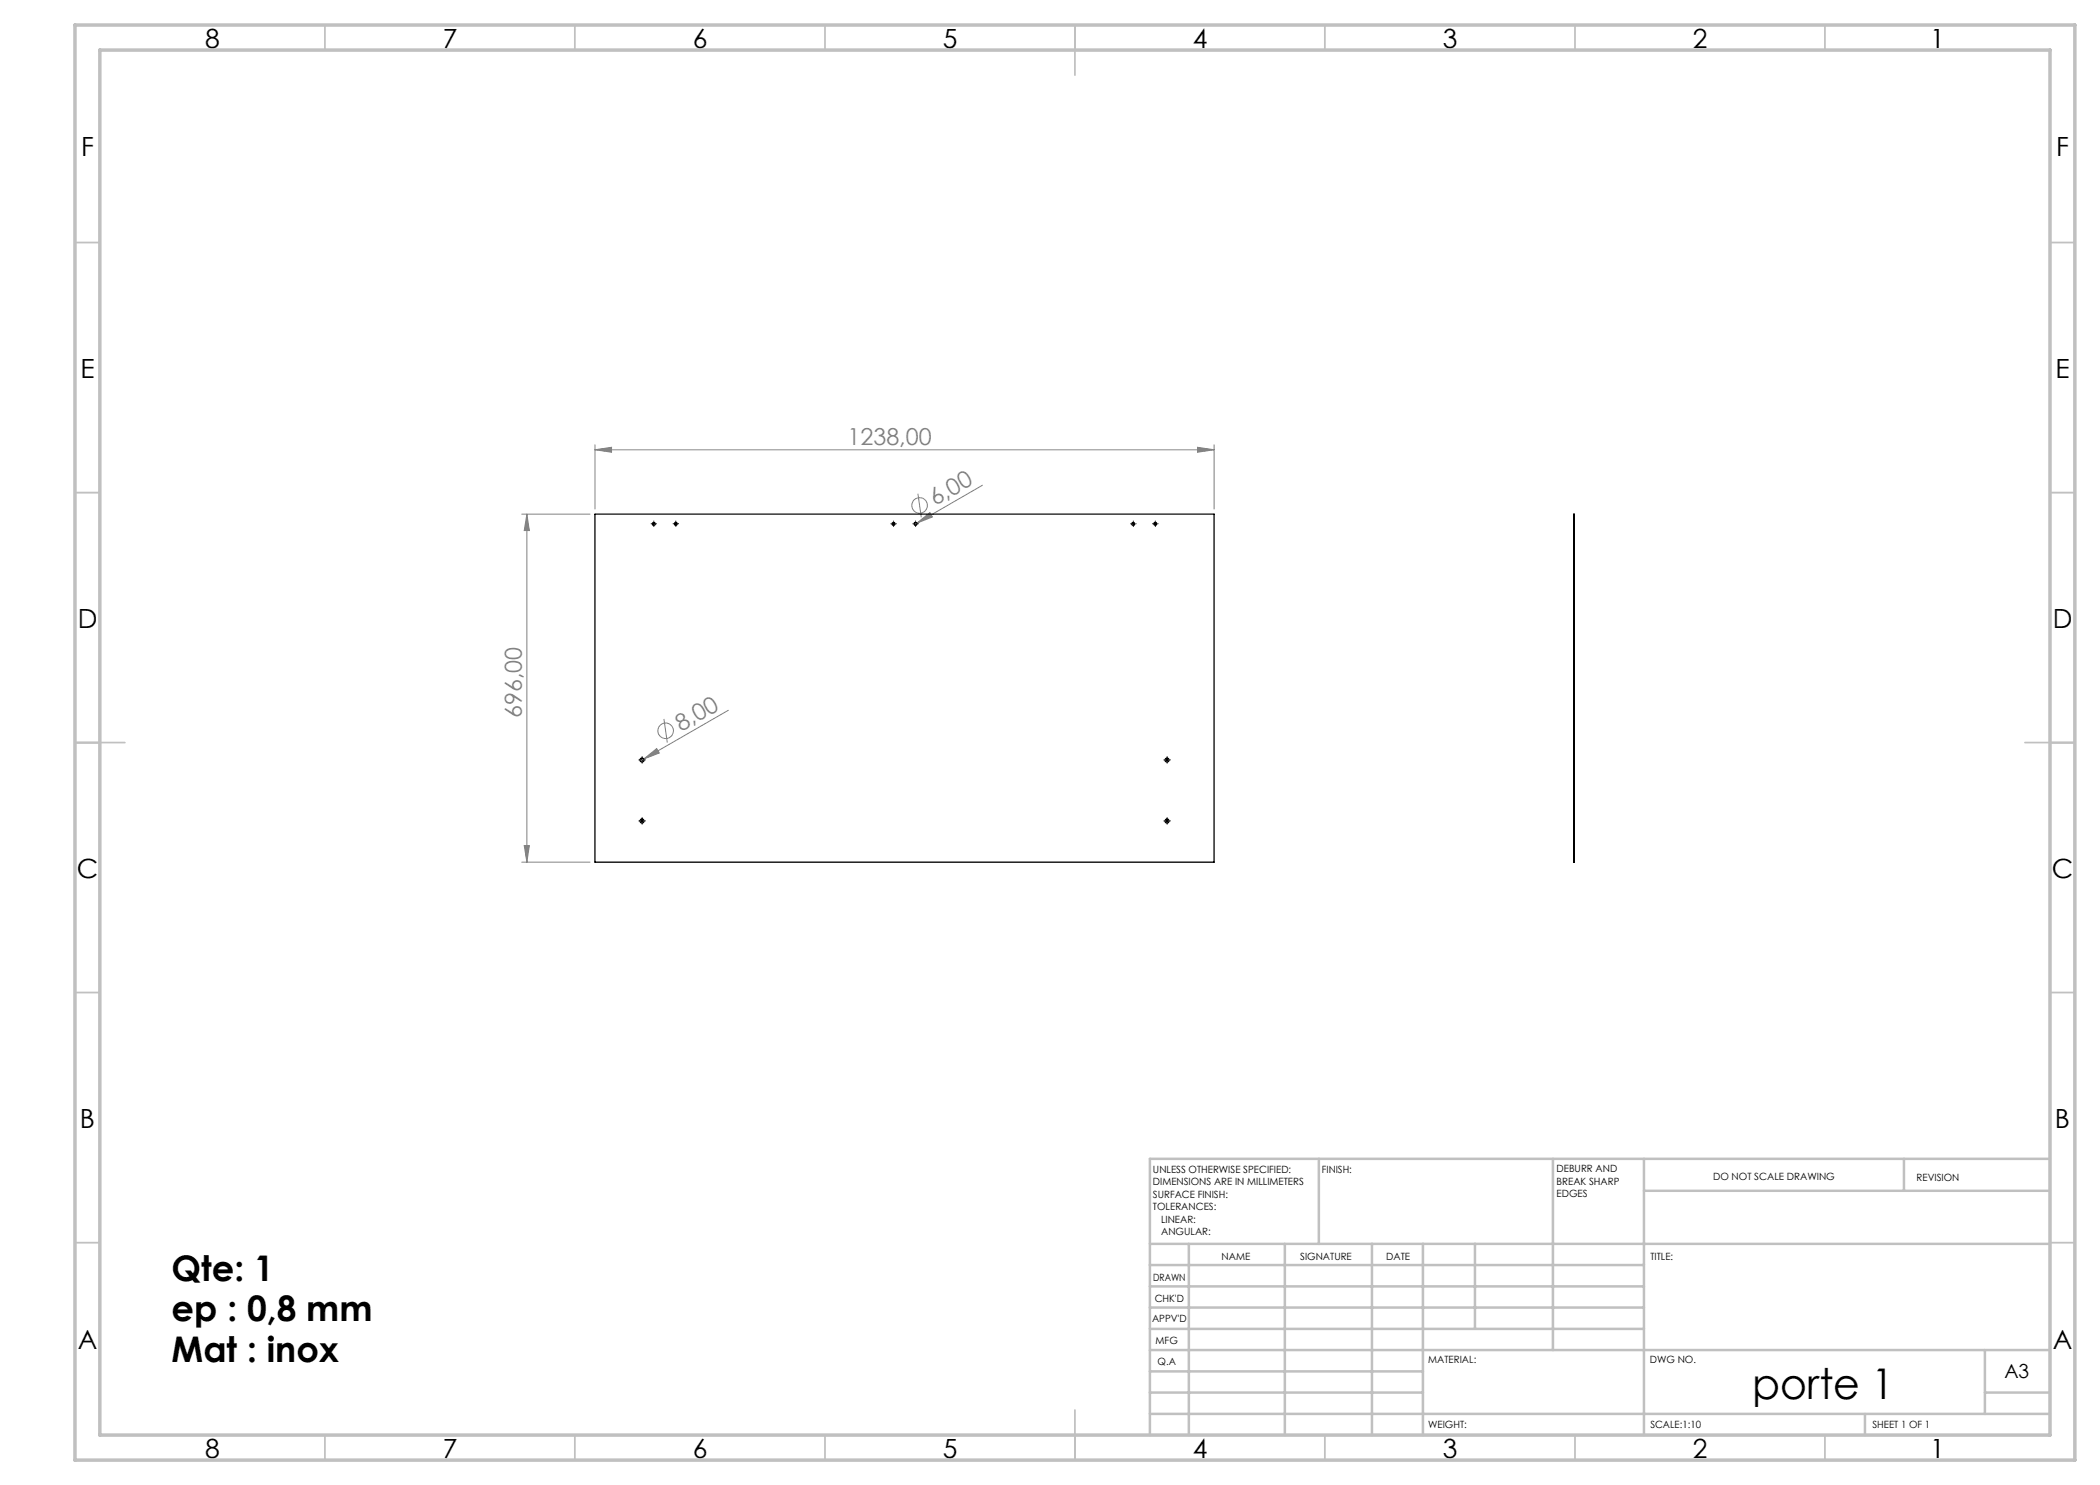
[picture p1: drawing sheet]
<svg xmlns="http://www.w3.org/2000/svg" width="420mm" height="297mm" viewBox="0 0 420 297" stroke-linecap="round" stroke-linejoin="round" font-family="sans-serif">
<g fill="none" stroke="#808080" stroke-width=".2">
<path d="M119 90l3.3-.5v.9zM119 89v12.8M119 90h123.8M183.6 98.7l.7 4.8M196.5 97l-13.1 7.6M239.5 89.5l3.3 .5-3.3 .4zM242.8 89v12.8M104.4 102.8h13.6M105.4 102.8v69.6M105.4 102.8l.5 3.3h-1.1zM183.4 104.6l2.6-2.1 .5 .9zM183.4 104.6l-.6 .3"/>
<path d="M128.8 151.8l2.5-2.1 .6 .9zM128.8 151.8l-.7 .4M132.8 143.8l.7 4.7M145.7 142.1l-16.9 9.7M104.4 172.4h13.6M104.8 169.1h1.1l-.5 3.3z"/>
<circle cx="183.9" cy="101.1" r="1.56"/>
<circle cx="133.1" cy="146.2" r="1.56"/>
</g>
<g fill="none" stroke="#000" stroke-width=".2" stroke-dasharray="15.2 1.3 1.3 1.3">
<path d="M130.3 104.8h-.1M130.8 104.3v-.1M130.8 105.3h.1M131.3 104.8h.1M134.7 104.8h-.1M135.2 104.3v-.1M135.2 105.3h.1M135.7 104.8h.1M178.2 104.8h.1M178.7 104.3v-.1M178.7 105.3h.1M179.2 104.8h.1"/>
<path d="M182.6 104.8h.1M183.1 104.3v-.1M183.1 105.3h.1M183.6 104.8h.1M226.2 104.8h-.1M226.7 104.3v-.1M226.7 105.3h.1M227.2 104.8h.1M230.6 104.8h-.1M231.1 104.3v-.1M231.1 105.3h.1M231.6 104.8h.1"/>
<path d="M127.9 152h-.1M128.4 151.5v-.2M128.4 152.5v.1M128.9 152h.2M232.9 152h-.1M233.4 151.5v-.2M233.4 152.5v.1M233.9 152h.2M127.9 164.2h-.1M128.4 163.7v-.2M128.4 164.7v.1M128.9 164.2h.2"/>
<path d="M232.9 164.2h-.1M233.4 163.7v-.2M233.4 164.7v.1M233.9 164.2h.2"/>
</g>
<g fill="none" stroke="#000" stroke-width=".2">
<path d="M130.5 104.8h.5M130.7 104.5v.5M134.9 104.8h.5M135.1 104.5v.5M178.4 104.8h.6M178.7 104.5v.5M182.8 104.8h.5M183.1 104.5v.5M226.4 104.8h.5M226.7 104.5v.5M230.8 104.8h.5M231 104.5v.5"/>
<path d="M128.2 152h.5M128.4 151.8v.5M233.2 152h.4M233.4 151.8v.5M128.2 164.2h.5M128.4 164v.5M233.2 164.2h.4M233.4 164v.5"/>
</g>
<g fill="none" stroke="#c0c0c0" stroke-width=".35">
<path d="M65 5v5M115 5v5M165 5v5M215 5v10M265 5v5M315 5v5M365 5v5M15 48.5h5M410 48.5h5M15 98.5h5M410 98.5h5M15 148.5h10"/>
<path d="M405 148.5h10M15 198.5h5M410 198.5h5M15 248.5h5M410 248.5h5M65 287v5M115 287v5M165 287v5M215 282v10M265 287v5M315 287v5M365 287v5"/>
</g>
<g fill="none" stroke="#c0c0c0" stroke-width=".5">
<path d="M263.8 231.8v17M310.6 231.8v38.2M328.8 231.8v55.2M328.8 238.2h81.2M380.8 231.8v6.4M410 231.8h-180v55.2M230 248.8h180M230 257.3h98.8M230 253h98.8M237.8 248.8v38.2M257 248.8v38.2M274.4 248.8v38.2"/>
<path d="M284.6 248.8v38.2M295 248.8v17M230 265.8h98.8M230 261.5h98.8M230 278.5h54.6M230 274.3h54.6M230 270h180M397 278.5h13M397 270v12.8M230 282.8h180M373 282.8v4.2"/>
</g>
<path d="M15 5h400v287h-400zM20 10h390v277h-390z" fill="none" stroke="#c0c0c0" stroke-width=".7"/>
<g fill="#808080">
<path d="M128.8 151.8l2.5-2.1 .6 .9z"/>
<path d="M183.4 104.6l2.6-2.1 .5 .9z"/>
<path d="M119 90l3.3-.5v.9zM239.5 89.5l3.3 .5-3.3 .4z"/>
<path d="M105.4 102.8l.5 3.3h-1.1zM104.8 169.1h1.1l-.5 3.3z"/>
</g>
<g fill="none" stroke="#000" stroke-width=".25">
<path d="M119 102.8h123.8v69.6h-123.8zM314.7 102.8h.2v69.6h-.2z"/>
<circle cx="130.8" cy="104.8" r=".29"/>
<circle cx="135.1" cy="104.7" r=".3"/>
<circle cx="178.7" cy="104.8" r=".29"/>
<circle cx="183.1" cy="104.8" r=".31"/>
<circle cx="226.6" cy="104.8" r=".29"/>
<circle cx="231.1" cy="104.8" r=".31"/>
<circle cx="128.4" cy="152" r=".4"/>
<circle cx="233.4" cy="152" r=".4"/>
<circle cx="128.4" cy="164.2" r=".4"/>
<circle cx="233.4" cy="164.2" r=".4"/>
</g>
<text font-size="8.5" x="350.4" y="279.7">porte 1</text>
<g font-size="7.1">
<text x="34.3" y="256.2">Qte: 1</text>
<text x="34.3" y="264.3">ep : 0,8 mm</text>
<text x="34.3" y="272.3">Mat : inox</text>
</g>
<g font-size="5.3">
<text x="41" y="9.5">8</text>
<text x="88.5" y="9.5">7</text>
<text x="138.5" y="9.5">6</text>
<text x="188.5" y="9.5">5</text>
<text x="238.5" y="9.5">4</text>
<text x="288.5" y="9.5">3</text>
<text x="338.5" y="9.5">2</text>
<text x="386" y="9.5">1</text>
<text x="16.2" y="31.3">F</text>
<text x="411.2" y="31.3">F</text>
<text x="16.1" y="75.5">E</text>
<text x="411.1" y="75.5">E</text>
<text x="15.5" y="125.5">D</text>
<text x="410.5" y="125.5">D</text>
<text x="15.4" y="175.5">C</text>
<text x="410.4" y="175.5">C</text>
<text x="16" y="225.5">B</text>
<text x="411" y="225.5">B</text>
<text x="15.5" y="269.8">A</text>
<text x="410.5" y="269.8">A</text>
<text x="41" y="291.5">8</text>
<text x="88.5" y="291.5">7</text>
<text x="138.5" y="291.5">6</text>
<text x="188.5" y="291.5">5</text>
<text x="238.5" y="291.5">4</text>
<text x="288.5" y="291.5">3</text>
<text x="338.5" y="291.5">2</text>
<text x="386" y="291.5">1</text>
</g>
<g font-size="4.7" fill="#808080">
<text x="169.5" y="88.9">1238,00</text>
<text x="187" y="101.3" transform="rotate(-30 187 101.3)">6,00</text>
<text x="104.4" y="143.6" transform="rotate(-90 104.4 143.6)">696,00</text>
<text x="136.2" y="146.3" transform="rotate(-30 136.2 146.3)">8,00</text>
</g>
<text font-size="3.9" x="400.9" y="275.5">A3</text>
<g font-size="2">
<text x="230.6" y="234.6">UNLESS OTHERWISE SPECIFIED:</text>
<text x="230.6" y="237.1">DIMENSIONS ARE IN MILLIMETERS</text>
<text x="230.6" y="239.6">SURFACE FINISH:</text>
<text x="264.4" y="234.6">FINISH:</text>
<text x="311.3" y="234.5">DEBURR AND</text>
<text x="311.3" y="237">BREAK SHARP</text>
<text x="311.3" y="239.5">EDGES</text>
<text x="342.6" y="236">DO NOT SCALE DRAWING</text>
<text x="383.3" y="236.2">REVISION</text>
<text x="230.6" y="242.1">TOLERANCES:</text>
<text x="232.2" y="244.6">LINEAR:</text>
<text x="232.2" y="247.1">ANGULAR:</text>
<text x="244.3" y="252">NAME</text>
<text x="260" y="251.9">SIGNATURE</text>
<text x="277.2" y="251.9">DATE</text>
<text x="330.1" y="251.9">TITLE:</text>
<text x="230.6" y="256.1">DRAWN</text>
<text x="230.9" y="260.3">CHK'D</text>
<text x="230.4" y="264.4">APPV'D</text>
<text x="231.1" y="268.8">MFG</text>
<text x="231.5" y="273">Q.A</text>
<text x="285.6" y="272.5">MATERIAL:</text>
<text x="330" y="272.5">DWG NO.</text>
<text x="285.6" y="285.5">WEIGHT:</text>
<text x="330.1" y="285.6">SCALE:1:10</text>
<text x="374.5" y="285.6">SHEET 1 OF 1</text>
</g>
</svg>
